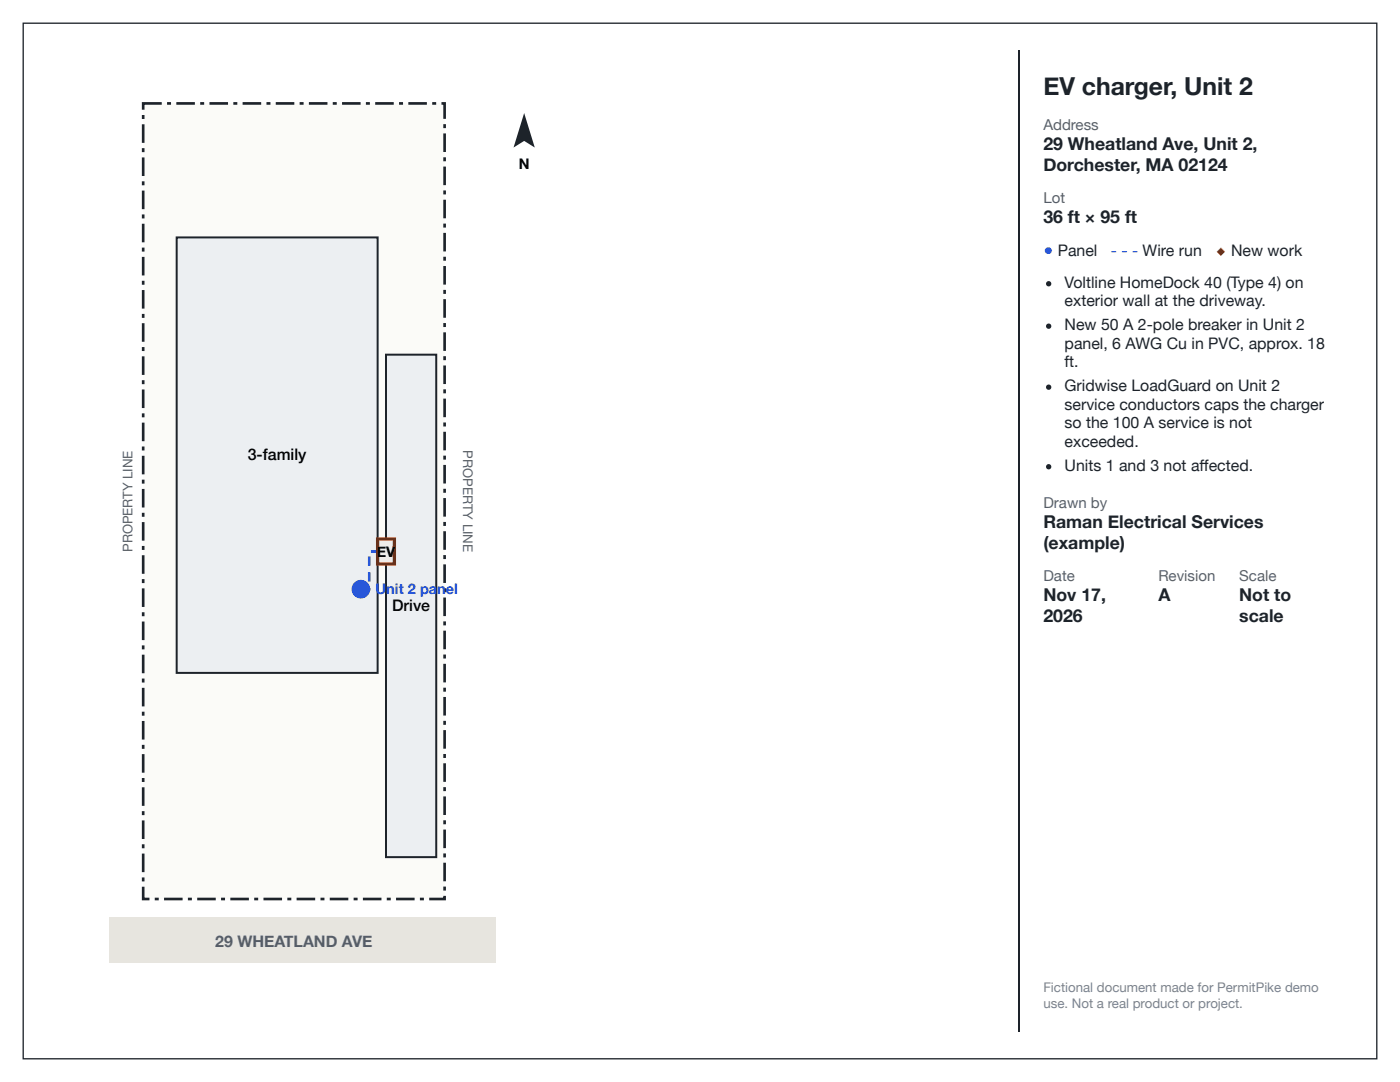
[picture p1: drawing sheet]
<svg xmlns="http://www.w3.org/2000/svg" width="279mm" height="216mm" viewBox="0 0 279 216" stroke-linecap="round" stroke-linejoin="round" font-family="sans-serif">
<path d="M1.3 1.3h276.8v213.3h-276.8z" fill="none" stroke="#fff" stroke-width="2.6" stroke-linecap="butt"/>
<path d="M4.6 4.6h270.2v206.7h-270.2z" fill="none" stroke="#1d232a" stroke-width=".26"/>
<path d="M28.6 20.6h60.1v158.8h-60.1z" fill="#fbfbf8"/>
<path d="M33.3 20.4h.8v.5h-.8zM35.2 20.4h3.7v.5h-3.7zM40 20.4h.7v.5h-.7zM41.8 20.4h3.7v.5h-3.7zM46.6 20.4h.8v.5h-.8zM48.4 20.4h3.7v.5h-3.7zM53.2 20.4h.8v.5h-.8zM55 20.4h3.7v.5h-3.7zM59.8 20.4h.8v.5h-.8zM61.6 20.4h3.8v.5h-3.8zM66.4 20.4h.8v.5h-.8zM68.3 20.4h3.7v.5h-3.7zM73 20.4h.8v.5h-.8zM74.9 20.4h3.7v.5h-3.7zM79.6 20.4h.8v.5h-.8zM81.5 20.4h3.7v.5h-3.7zM86.3 20.4h.7v.5h-.7zM88.1 20.4h.9v3.3h-.5v-3.1h.2v.3h-.6zM88.5 24.8h.5v.8h-.5zM88.5 26.6h.5v3.7h-.5zM88.5 31.4h.5v.8h-.5zM88.5 33.2h.5v3.7h-.5zM88.5 38h.5v.8h-.5zM88.5 39.9h.5v3.7h-.5zM88.5 44.6h.5v.8h-.5zM88.5 46.5h.5v3.7h-.5zM88.5 51.2h.5v.8h-.5zM88.5 53.1h.5v3.7h-.5zM88.5 57.8h.5v.8h-.5zM88.5 59.7h.5v3.7h-.5zM88.5 64.5h.5v.8h-.5zM88.5 66.3h.5v3.7h-.5zM88.5 71.1h.5v.8h-.5zM88.5 72.9h.5v3.7h-.5zM88.5 77.7h.5v.8h-.5zM88.5 79.5h.5v3.7h-.5zM88.5 84.3h.5v.8h-.5zM88.5 86.2h.5v3.7h-.5zM88.5 90.9h.5v.8h-.5zM88.5 92.8h.5v3.7h-.5zM88.5 97.5h.5v.8h-.5zM88.5 99.4h.5v3.7h-.5zM88.5 104.1h.5v.8h-.5zM88.5 106h.5v3.7h-.5zM88.5 110.8h.5v.8h-.5zM88.5 112.6h.5v3.7h-.5zM88.5 117.4h.5v.8h-.5zM88.5 119.2h.5v3.7h-.5zM88.5 124h.5v.8h-.5zM88.5 125.8h.5v3.7h-.5zM88.5 130.6h.5v.8h-.5zM88.5 132.5h.5v3.7h-.5zM88.5 137.2h.5v.8h-.5zM88.5 139.1h.5v3.7h-.5zM88.5 143.8h.5v.8h-.5zM88.5 145.7h.5v3.7h-.5zM88.5 150.5h.5v.7h-.5zM88.5 152.3h.5v3.7h-.5zM88.5 157.1h.5v.8h-.5zM88.5 158.9h.5v3.7h-.5zM88.5 163.7h.5v.8h-.5zM88.5 165.5h.5v3.7h-.5zM88.5 170.3h.5v.8h-.5zM88.5 172.1h.5v3.8h-.5zM88.5 176.9h.5v.8h-.5zM85.7 179.1h3v.3h-.2v-.6h.5v.9h-3.3zM83.8 179.1h.8v.6h-.8zM79 179.1h3.7v.6h-3.7zM77.2 179.1h.8v.6h-.8zM72.4 179.1h3.7v.6h-3.7zM70.6 179.1h.8v.6h-.8zM65.8 179.1h3.7v.6h-3.7zM64 179.1h.8v.6h-.8zM59.2 179.1h3.7v.6h-3.7zM57.3 179.1h.8v.6h-.8zM52.6 179.1h3.7v.6h-3.7zM50.7 179.1h.8v.6h-.8zM46 179.1h3.7v.6h-3.7zM44.1 179.1h.8v.6h-.8zM39.4 179.1h3.7v.6h-3.7zM37.5 179.1h.8v.6h-.8zM32.7 179.1h3.7v.6h-3.7zM30.9 179.1h.8v.6h-.8zM28.3 176.9h.5v2.5h-.2v-.3h1.2v.6h-1.5zM28.3 175.1h.5v.8h-.5zM28.3 170.3h.5v3.7h-.5zM28.3 168.5h.5v.8h-.5zM28.3 163.7h.5v3.7h-.5zM28.3 161.9h.5v.7h-.5zM28.3 157.1h.5v3.7h-.5zM28.3 155.2h.5v.8h-.5zM28.3 150.5h.5v3.7h-.5zM28.3 148.6h.5v.8h-.5zM28.3 143.9h.5v3.7h-.5zM28.3 142h.5v.8h-.5zM28.3 137.2h.5v3.8h-.5zM28.3 135.4h.5v.8h-.5zM28.3 130.6h.5v3.7h-.5zM28.3 128.8h.5v.8h-.5zM28.3 124h.5v3.7h-.5zM28.3 122.2h.5v.8h-.5zM28.3 117.4h.5v3.7h-.5zM28.3 115.6h.5v.7h-.5zM28.3 110.8h.5v3.7h-.5zM28.3 108.9h.5v.8h-.5zM28.3 104.2h.5v3.7h-.5zM28.3 102.3h.5v.8h-.5zM28.3 97.6h.5v3.7h-.5zM28.3 95.7h.5v.8h-.5zM28.3 90.9h.5v3.8h-.5zM28.3 89.1h.5v.8h-.5zM28.3 84.3h.5v3.7h-.5zM28.3 82.5h.5v.8h-.5zM28.3 77.7h.5v3.7h-.5zM28.3 75.9h.5v.8h-.5zM28.3 71.1h.5v3.7h-.5zM28.3 69.3h.5v.7h-.5zM28.3 64.5h.5v3.7h-.5zM28.3 62.6h.5v.8h-.5zM28.3 57.9h.5v3.7h-.5zM28.3 56h.5v.8h-.5zM28.3 51.3h.5v3.7h-.5zM28.3 49.4h.5v.8h-.5zM28.3 44.6h.5v3.7h-.5zM28.3 42.8h.5v.8h-.5zM28.3 38h.5v3.7h-.5zM28.3 36.2h.5v.8h-.5zM28.3 31.4h.5v3.7h-.5zM28.3 29.6h.5v.8h-.5zM28.3 24.8h.5v3.7h-.5zM28.3 22.9h.5v.8h-.5zM28.3 20.4h4v.5h-3.7v-.3h.2v1.3h-.5z" fill="#1d232a"/>
<path d="M21.9 183.1h77.1v9h-77.1z" fill="#e7e5df"/>
<path d="M35.3 47.4h40.1v86.9h-40.1z" fill="#eceff2"/>
<path d="M35.3 47.4h40.1v86.9h-40.1z" fill="none" stroke="#1d232a" stroke-width=".4"/>
<path d="M77 70.8h10.1v100.2h-10.1z" fill="#eceff2"/>
<path d="M77 70.8h10.1v100.2h-10.1z" fill="none" stroke="#1d232a" stroke-width=".4"/>
<path d="M72 117.3h1.7v.3h-.3v-.2h.6v.4h-2zM73.4 114.2h.6v1.9h-.6zM73.4 111h.6v1.9h-.6zM74 109.8h1.4v.5h-1.4z" fill="#1d4ed8"/>
<path d="M75.4 107.5h3.3v5h-3.3z" fill="#fde7d9"/>
<path d="M75.4 107.5h3.3v5h-3.3z" fill="none" stroke="#c2410c" stroke-width=".66" stroke-linecap="butt"/>
<circle cx="72" cy="117.6" r="1.85" fill="#1d4ed8"/>
<path d="M104.6 22.6l2.1 6.8-2.1-1.3-2.1 1.3z" fill="#1d232a"/>
<path d="M203.3 10.1v195.7" fill="none" stroke="#1d232a" stroke-width=".26"/>
<g fill="#1d232a">
<circle cx="209.3" cy="56.6" r=".53"/>
<circle cx="209.3" cy="65.1" r=".53"/>
<circle cx="209.3" cy="77.3" r=".53"/>
<circle cx="209.3" cy="93.1" r=".53"/>
</g>
<text font-size="4.9" fill="#1d232a" x="208.2" y="19">EV charger, Unit 2</text>
<g font-size="3.5" fill="#1d232a">
<text x="208.2" y="29.9">29 Wheatland Ave, Unit 2,</text>
<text x="208.2" y="34.1">Dorchester, MA 02124</text>
<text x="208.2" y="44.4">36 ft × 95 ft</text>
<text x="208.2" y="105.3">Raman Electrical Services</text>
<text x="208.2" y="109.5">(example)</text>
<text x="208.2" y="119.9">Nov 17,</text>
<text x="231.2" y="119.9">A</text>
<text x="247.3" y="119.9">Not to</text>
<text x="208.2" y="124.1">2026</text>
<text x="247.3" y="124.1">scale</text>
</g>
<g font-size="3.2" fill="#1d4ed8">
<text x="208.2" y="51.1">● Panel</text>
<text x="221.7" y="51.1">- - - Wire run</text>
</g>
<text font-size="3.2" fill="#c2410c" x="242.5" y="51.1">◆ New work</text>
<g font-size="3.2" fill="#1d232a">
<text x="212.5" y="57.4">Voltline HomeDock 40 (Type 4) on</text>
<text x="212.5" y="61.1">exterior wall at the driveway.</text>
<text x="212.5" y="65.9">New 50 A 2-pole breaker in Unit 2</text>
<text x="212.5" y="69.6">panel, 6 AWG Cu in PVC, approx. 18</text>
<text x="212.5" y="73.3">ft.</text>
<text x="212.5" y="78.1">Gridwise LoadGuard on Unit 2</text>
<text x="212.5" y="81.8">service conductors caps the charger</text>
<text x="212.5" y="85.5">so the 100 A service is not</text>
<text x="212.5" y="89.2">exceeded.</text>
<text x="212.5" y="93.9">Units 1 and 3 not aff ected.</text>
</g>
<g font-size="3.2">
<text x="49.5" y="91.9">3-family</text>
<text x="78.3" y="122">Drive</text>
</g>
<text font-size="3.2" fill="#56616d" x="43" y="188.9">29 WHEATLAND AVE</text>
<g font-size="3" fill="#56616d">
<text x="208.2" y="25.9">Address</text>
<text x="208.2" y="40.5">Lot</text>
<text x="208.2" y="101.3">Drawn by</text>
<text x="208.2" y="115.9">Date</text>
<text x="231.2" y="115.9">Revision</text>
<text x="247.3" y="115.9">Scale</text>
</g>
<g font-size="2.9">
<text x="103.5" y="33.7">N</text>
<text x="75.2" y="111.1">E</text>
<text x="77.1" y="111.1">V</text>
</g>
<g font-size="2.9" fill="#1d4ed8">
<text x="74.9" y="118.6">U</text>
<text x="77.1" y="118.6">nit 2 pa</text>
<text x="87.3" y="118.6">n</text>
<text x="89" y="118.6">el</text>
</g>
<g font-size="2.6" fill="#56616d">
<text x="92.4" y="89.9" transform="rotate(90 92.4 89.9)">PROPERTY LINE</text>
<text x="26.5" y="110.2" transform="rotate(-90 26.5 110.2)">PROPERTY LINE</text>
</g>
<g font-size="2.6" fill="#7a848f">
<text x="208.2" y="197.9">Fictional document made for PermitPike demo</text>
<text x="208.2" y="201.1">use. Not a real product or project.</text>
</g>
</svg>
